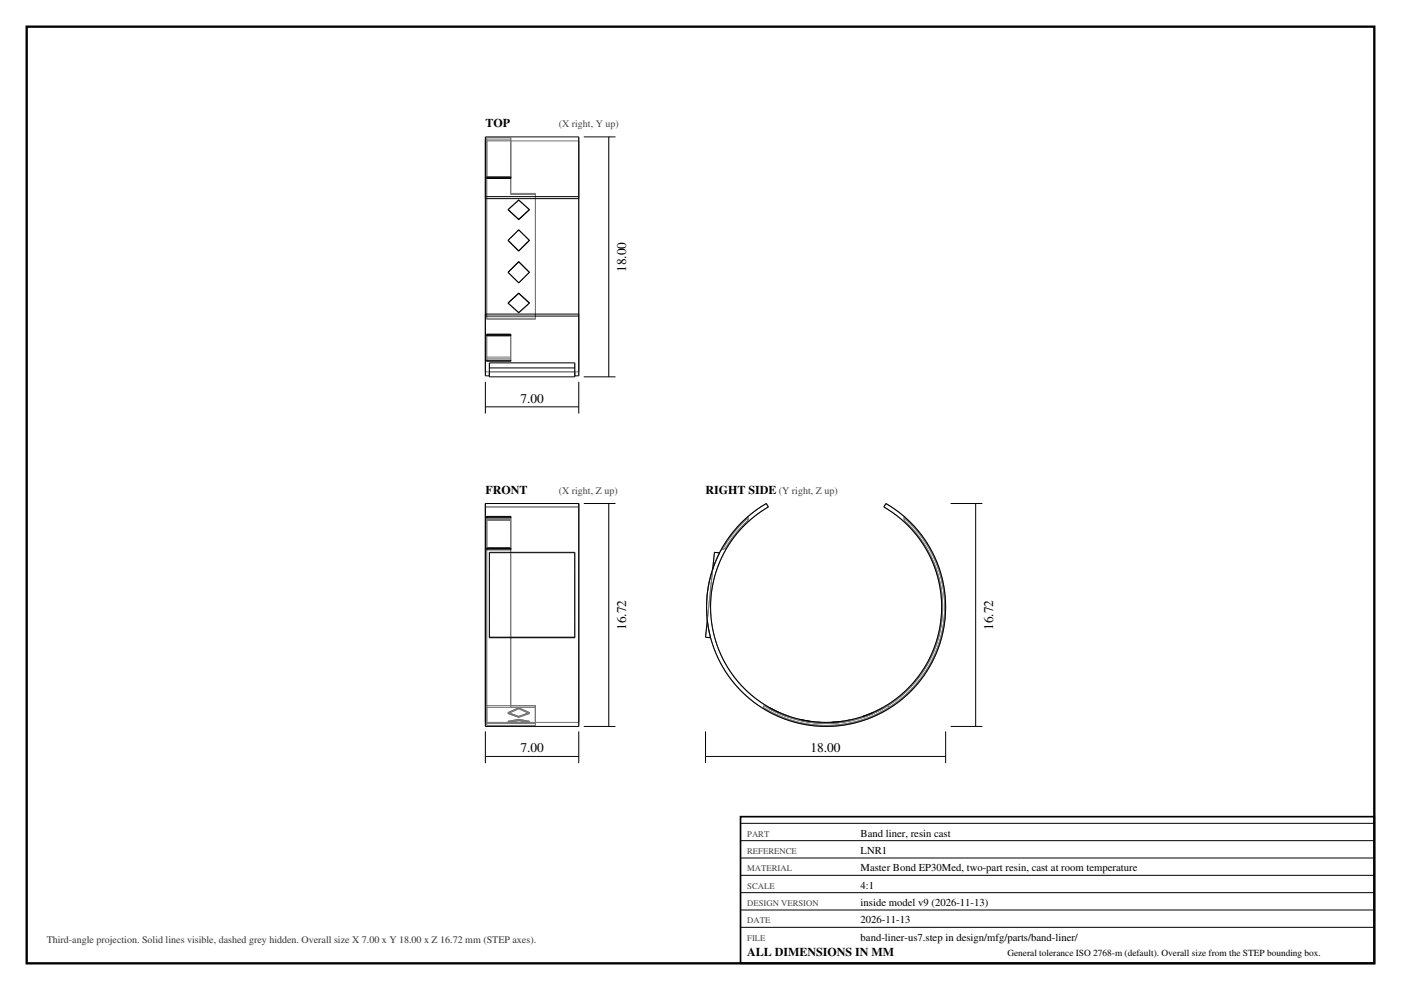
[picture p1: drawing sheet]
<svg xmlns="http://www.w3.org/2000/svg" width="420mm" height="297mm" viewBox="0 0 420 297" stroke-linecap="round" stroke-linejoin="round" font-family="sans-serif">
<path d="M8 8h404v281h-404z" fill="none" stroke="#000" stroke-width=".7" stroke-linecap="butt"/>
<g fill="none" stroke="#777" stroke-width=".3">
<path d="M145.5 59.6v-17.3h28v17.3M145.5 41.1v71.6M145.9 53.3v.2h7.2v-.2M145.9 53.1h7.2M145.9 42v53.5M145.9 42v11.1M145.9 41.4v54.4M145.9 41.4v11.7M145.9 42h7.2M145.9 41.4h7.2M153.1 42v11.1M153.1 42v16.3"/>
<path d="M153.1 58v.3M153.1 41.4v11.7M153.1 41.4v16.6M153.1 58.3h7.4M153.1 58h7.4M160.5 58.3v37.2M160.5 58v.3M160.5 58v37.8M173.5 41.1v71.6M152.3 62.8v.1M152.3 62.8l3.2-2.9 3.2 2.9M152.3 72.1h.1"/>
<path d="M152.3 72.1l3.2-3.2 3.2 3.2M158.7 62.8v.1M158.7 72.1h.1M145.5 94.2v17.3h28v-17.3M145.9 95.5v.3M145.9 95.5h14.6M145.9 95.8h14.6M152.3 81.7l3.2 3.2 3.2-3.2M152.3 91l3.2 2.9 3.2-2.9M152.3 91h.1M152.3 90.9v.1M158.7 91h.1"/>
<path d="M158.7 90.9v.1M160.5 95.5v.3M145.9 100.5v-.2h7.2v.2M145.9 107.1v1v-.5M145.9 107.1h7.2M145.9 107.6h7.2M145.9 100.7v6.4M145.9 100.7v6.9M145.9 100.7h7.2M146.7 111.5h25.6M146.7 111.5v1M146.7 112.5v.2"/>
<path d="M146.7 108.9v3.6M146.7 111.5v1.6M153.1 107.1v1v-.5M153.1 100.7v6.4M153.1 100.7v6.9M172.3 111.5v1M172.3 108.9v3.6M172.3 112.5v.2M172.3 111.5v1.6M145.5 152.1h28M145.5 152.1v64.6h28v-64.6M145.5 151.1v66.8"/>
<path d="M145.5 151.1v1M145.5 151.1h28M145.9 154.9h7.2M145.9 154.9v.4M145.9 155.3h7.2M145.9 155.9h7.2M145.9 154.9v1M145.9 155.7h7.2M145.9 155.3v.4M145.9 155.9v.2M145.9 156.1v60.9M145.9 155.7v61.9"/>
<path d="M145.9 156.1v8.3v-.1M145.9 155.3v.6M145.9 155.7v8.6M145.9 156.1h7.2M153.1 154.9v.4M153.1 154.9v1M153.1 155.9v.2M153.1 156.1v55.6M153.1 155.7v56.5M153.1 155.3v.4M153.1 156.1v8.3v-.1M153.1 155.3v.6"/>
<path d="M153.1 155.7v8.6M173.5 151.1v1M173.5 151.1v66.8M222.3 156.7l3.5-3 3.9-2.6 .6 1a34.6 34.6 0 0 0-9.2 52.3 34.6 34.6 0 0 0 53.1 0 34.6 34.6 0 0 0-9.2-52.3l.6-1a35.8 35.8 0 0 1 11.4 51.5 35.8 35.8 0 0 1-52.4 6.9 35.8 35.8 0 0 1-2.3-52.8zM223.8 155.3l.5-.4v.5a2.33 2.33 0 0 1-1.4 2l-2.8 3.2-2 2.9a1.75 1.75 0 0 1-1.9 1.4l.5-.6a53 53 0 0 1 7.1-8.8zM271.1 156.1a34.9 34.9 0 0 1-4.9 55.6M271.1 156.1a34.9 34.9 0 0 1 4.4 47.1 34.9 34.9 0 0 1-46.4 8.5M271.5 155.7v-.4l-.5-.4v1h.3l-.2 .2M271.5 155.7a35.5 35.5 0 0 1-5 56.5M271.5 155.7a35.5 35.5 0 0 1 4.5 47.8 35.5 35.5 0 0 1-47.2 8.7M145.9 164.6v.3M145.9 164.3h7.2"/>
<path d="M146.7 165.9v25.4M146.7 165.9h25.6M146.7 165.7v.2M153.1 164.6v.3M172.3 165.9v25.4M172.3 165.7v.2M213.7 170.8a35.8 35.8 0 0 0-1.7 15.3M213.7 170.8l-1.7 15.3M214.2 165.7l1.5 .2-2 4.9zM212 186.1l1 5.2-1.5-.1zM145.9 211.7v5.3M145.9 211.7v.5"/>
<path d="M145.9 212.2v5.4M145.9 211.7h14.6M145.9 212.2h14.6M152.3 213.8l3.2 1.1 3.2-1.1M152.3 213.8l3.2-1.4 3.2 1.4M152.3 216.4l3.2 .3 3.2-.3M152.3 216.4l3.2-.6 3.2 .6M152.3 214l3.2 1.2 3.2-1.2M152.3 214l3.2-1.4 3.2 1.4M152.3 216.7l3.2 .3 3.2-.3M152.3 216.7l3.2-.6 3.2 .6M152.3 213.8v.2"/>
<path d="M152.3 216.4v.3M153.1 211.7v.5M153.1 211.7h7.4M153.1 212.2h7.4M158.7 213.8v.2M158.7 216.4v.3M160.5 211.7v5.3h-14.6M160.5 211.7v.5M160.5 212.2v5.4h-14.6M228.8 212.2a35.5 35.5 0 0 0 37.7 0M229.1 211.7l-.3 .5M229.1 211.7a34.9 34.9 0 0 0 37.1 0"/>
<path d="M230.7 212.6l.1-.2 5.9 2.5M230.7 212.6l5.8 2.6M233.7 213.8l3 1.1M236.7 214.9l-.2 .3M239.7 216.1v-.3l6.4 .9M239.7 216.1l6.3 .9M242.9 216.4l3.2 .3M246.1 216.7l-.1 .3M255.6 215.8l-6.4 .9 .1 .3M255.6 215.8l-3.2 .6M255.6 215.8v.3M255.6 216.1l-6.3 .9"/>
<path d="M264.5 212.4l-5.8 2.5 .1 .3M264.5 212.4l-2.9 1.4M264.5 212.4l.1 .2M264.6 212.6l-5.8 2.6M266.2 211.7l.3 .5"/>
</g>
<g fill="none" stroke="#000" stroke-width=".3">
<path d="M145.5 59.6h28M145.5 59.6v34.6M145.5 59v-17.9h28v17.9M145.5 59v.6M145.5 59h28M145.9 53.1v.4h7.2v-.4M145.9 53.1h7.2M145.9 53.1v.2h7.2v-.2M173.5 59.6v34.6M173.5 59v.6M175 41.1h9.5M182.5 41.1v72"/>
<path d="M152.3 62.9l3.2-2.8 3.2 2.8-3.2 3zM152.3 72.1l3.2 3.2 3.2-3.2M152.3 72.1l3.2-3.1 3.2 3.1M152.3 62.9l3.2 2.9 3.2-2.9M145.5 94.2h28M145.5 94.8v17.9h1.2M145.5 94.2v.6M145.5 94.8h28M152.3 81.7l3.2 3.1 3.2-3.1M152.3 81.7l3.2-3.2 3.2 3.2M152.3 90.9l3.2-3 3.2 3-3.2 2.9zM152.3 91l3.2-3 3.2 3"/>
<path d="M173.5 94.2v.6M173.5 94.8v17.9h-1.2M145.5 114.6v9.5M145.9 108.1h7.2v.3h-7.2zM145.9 100.7h7.2M145.9 100.7v-.4h7.2v.4M145.9 100.7v-.2h7.2v.2M146.7 110.4v2.3M146.7 110.4v-1.5h25.6v1.5M146.7 112.7v.4h25.6v-.4M146.7 110.4h25.6M172.3 110.4v2.3"/>
<path d="M173.5 114.6v9.5M175 113.1h9.5M145.5 122.1h28M145.5 151.1h28v66.8h-28zM145.9 154.9h7.2v.4h-7.2zM175 151.1h9.5M182.5 151.1v66.8M222.3 156.7l3.5-3 3.9-2.6 .6 1a34.6 34.6 0 0 0-9.2 52.3 34.6 34.6 0 0 0 53.1 0 34.6 34.6 0 0 0-9.2-52.3l.6-1a35.8 35.8 0 0 1 11.4 51.5 35.8 35.8 0 0 1-52.4 6.9 35.8 35.8 0 0 1-2.3-52.8zM285 151.1h9.5M292.5 151.1v66.8M145.9 164.4v.5h7.2v-.5M145.9 164.4h7.2"/>
<path d="M215.7 165.9l-1.5-.2-.5 5.1M146.7 191.2v.1h25.6v-.1M146.7 191.2v-25.5h25.6v25.5M146.7 191.2h25.6M212 186.1l-.5 5.1 1.5 .1M145.5 219.4v9.5M173.5 219.4v9.5M175 217.9h9.5M211.5 219.4v9.5M230.8 212.4l2.9 1.4M239.7 215.8l3.2 .6M252.4 216.4l-3.2 .3"/>
<path d="M261.6 213.8l-2.9 1.1M283.5 219.4v9.5M285 217.9h9.5M145.5 226.9h28M211.5 226.9h72M222 247h190M222 252.2h190M222 257.4h190M222 262.6h190M222 267.8h190M222 273h190M222 278.2h190"/>
</g>
<path d="M222 245h190v44h-190z" fill="none" stroke="#000" stroke-width=".5"/>
<g font-size="4">
<text x="187.7" y="81.6" transform="rotate(-90 187.7 81.6)">18.00</text>
<text x="156" y="120.9">7.00</text>
<text x="187.7" y="189" transform="rotate(-90 187.7 189)">16.72</text>
<text x="297.7" y="189" transform="rotate(-90 297.7 189)">16.72</text>
<text x="156" y="225.7">7.00</text>
<text x="243" y="225.7">18.00</text>
</g>
<g font-size="3.6">
<text x="145.5" y="38.1">TOP</text>
<text x="145.5" y="148.1">FRONT</text>
<text x="211.5" y="148.1">RIGHT SIDE</text>
<text x="224" y="286.8">ALL DIMENSIONS IN MM</text>
</g>
<g font-size="3.2">
<text x="258" y="251">Band liner, resin cast</text>
<text x="258" y="256.2">LNR1</text>
<text x="258" y="261.4">Master Bond EP30Med, two-part resin, cast at room temperature</text>
<text x="258" y="266.6">4:1</text>
<text x="258" y="271.8">inside model v9 (2026-11-13)</text>
<text x="258" y="277">2026-11-13</text>
<text x="258" y="282.2">band-liner-us7.step in design/mfg/parts/band-liner/</text>
</g>
<g font-size="3" fill="#444">
<text x="167.5" y="38.1">(X right, Y up)</text>
<text x="167.5" y="148.1">(X right, Z up)</text>
<text x="233.5" y="148.1">(Y right, Z up)</text>
</g>
<text font-size="3" fill="#333" x="14" y="283">Third-angle projection. Solid lines visible, dashed grey hidden. Overall size X 7.00 x Y 18.00 x Z 16.72 mm (STEP axes).</text>
<text font-size="2.8" x="302" y="286.8">General tolerance ISO 2768-m (default). Overall size from the STEP bounding box.</text>
<g font-size="2.6" fill="#444">
<text x="224" y="251">PART</text>
<text x="224" y="256.2">REFERENCE</text>
<text x="224" y="261.4">MATERIAL</text>
<text x="224" y="266.6">SCALE</text>
<text x="224" y="271.8">DESIGN VERSION</text>
<text x="224" y="277">DATE</text>
<text x="224" y="282.2">FILE</text>
</g>
</svg>
